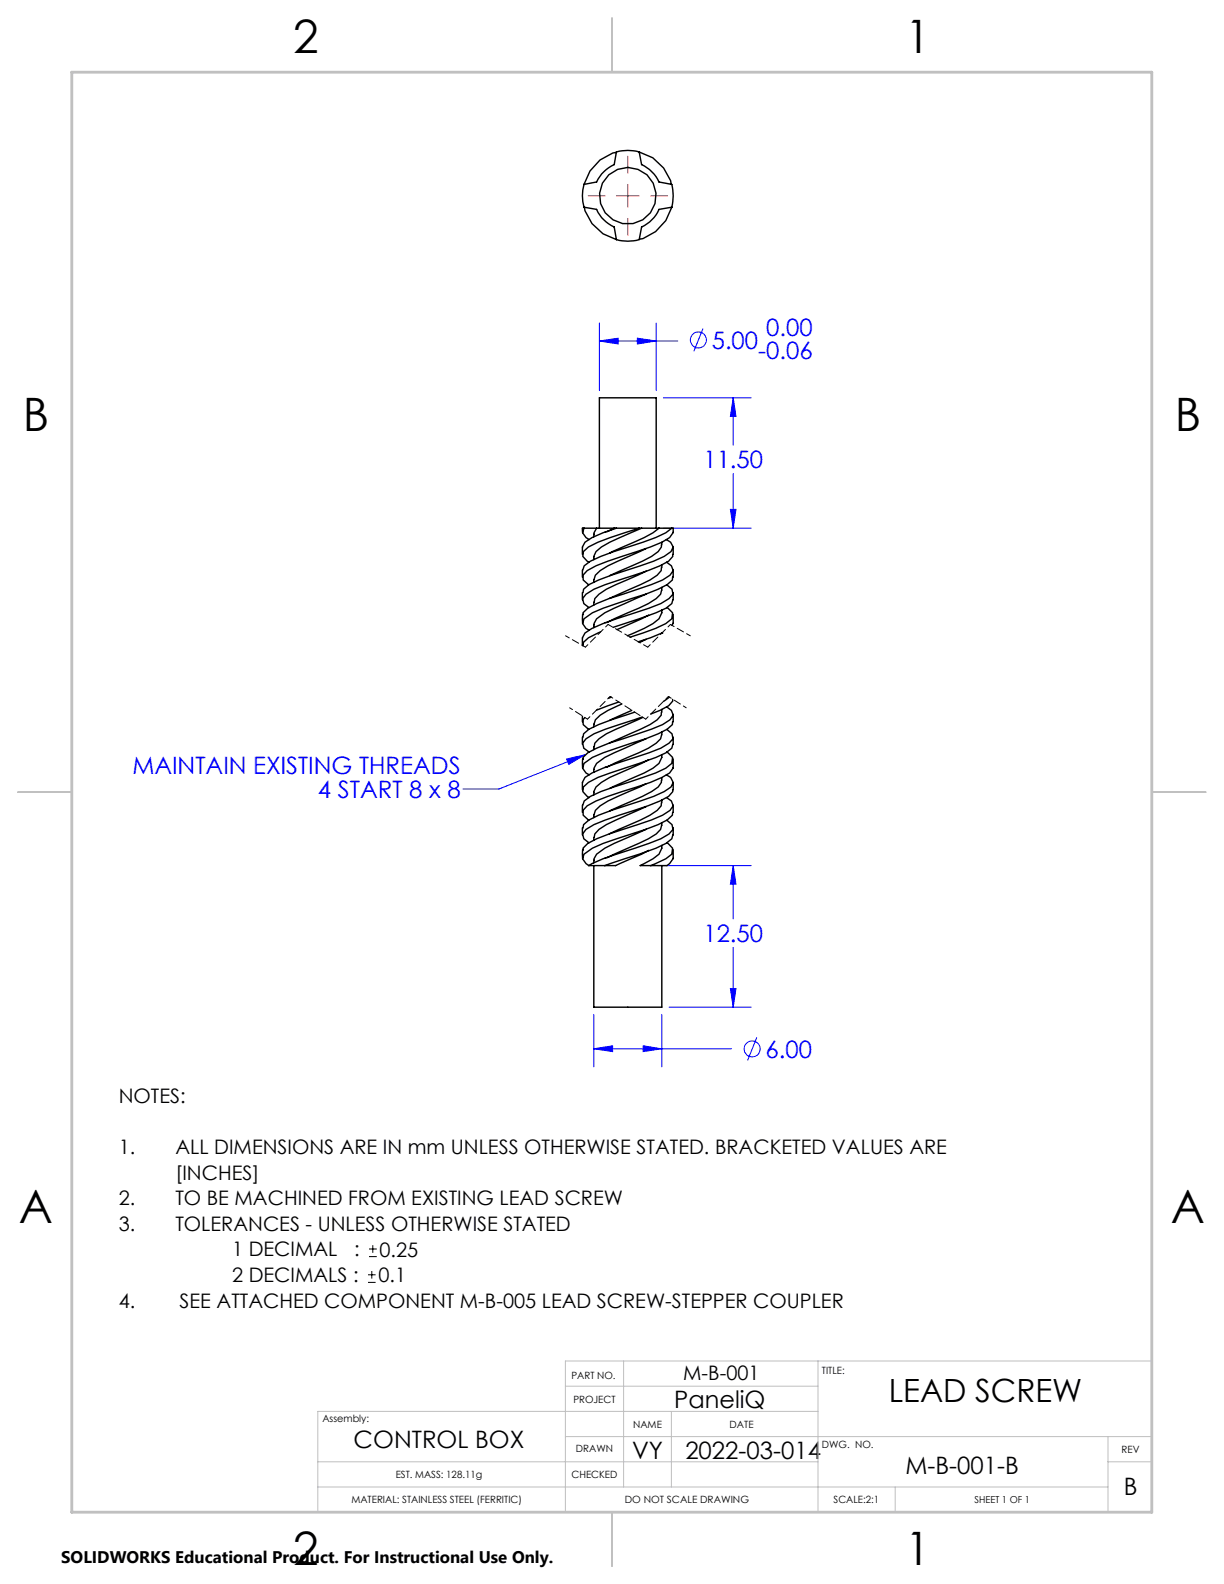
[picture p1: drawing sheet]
<svg xmlns="http://www.w3.org/2000/svg" width="216mm" height="279mm" viewBox="0 0 216 279" stroke-linecap="round" stroke-linejoin="round" font-family="sans-serif">
<g fill="none" stroke="#00f" stroke-width=".18">
<path d="M105.7 57v11.9M112.4 59.7l3.3 .4-3.3 .6zM115.7 57v11.9M124 58l-1.6 4M105.7 60.1h13.9M105.7 60.1l3.3-.4v1zM117 70.2h15.5M129.3 70.2v8.3M129.3 70.2l.5 3.2h-1zM117 93.2h15.5M128.8 89.9h1l-.5 3.3zM129.3 83.5v9.7"/>
<path d="M99.9 133.9l3.3-.8-2.9 1.7zM103.2 133.1l-15.2 6.1h-6.3M116.1 152.7h16.4M129.3 152.7v9.4M129.3 152.7l.5 3.3h-1zM104.7 178.9v9.3M116.7 178.9v9.3M118 177.7h14.5M128.8 174.4h1l-.5 3.3zM129.3 167.1v10.6M104.7 185h24.3M104.7 185l3.4-.5v1z"/>
<path d="M113.5 184.5l3.2 .5-3.2 .5zM133.5 183l-1.6 4"/>
<circle cx="123.2" cy="60" r="1.42"/>
<circle cx="132.7" cy="185" r="1.42"/>
</g>
<path d="M65.8 219.6v1.4M64.9 226.2h1.4M64.9 224.9h1.4M65.1 221.7h1.4M65.1 220.3h1.4M65.6 224.2v1.3" fill="none" stroke="#000" stroke-width=".18"/>
<path d="M107.3 110.1l-4 4M118.3 110.1l-4 4M103.6 126.8l-3.1-2M107.6 122.8l-4 4M113.9 126.8l-6.3-4M117.9 122.8l-4 4M121 124.8l-3.1-2" fill="none" stroke="#000" stroke-width=".18" stroke-dasharray="1.3 .6" stroke-dashoffset=".7"/>
<path d="M103.3 114.1l-3.5-2M121.8 112.1l-3.5-2" fill="none" stroke="#000" stroke-width=".18" stroke-dasharray="1.3 .6" stroke-dashoffset=".5"/>
<path d="M114.3 114.1l-7-4" fill="none" stroke="#000" stroke-width=".18" stroke-dasharray="1.3 .6" stroke-dashoffset=".4"/>
<path d="M103.8 34.5h3M108.7 34.5h4M110.7 27.6v3M110.7 32.5v4M110.7 38.5v3M114.8 34.5h3" fill="none" stroke="#f00" stroke-width=".18"/>
<path d="M56.1 257.8h88.2M99.7 253.4h103.5M99.7 244.5h44.6M110 240.1v22.2M118.4 249v13.3M144.3 240.1v26.6M144.3 249h-88.2v17.7M195.4 253.4v13.3M195.4 257.8h7.8M203.2 240.1h-103.5v26.6M56.1 262.3h139.3M157.9 262.3v4.4" fill="none" stroke="#c0c0c0" stroke-width=".18"/>
<path d="M108 3.2v9.5M3.1 139.7h9.6M203.2 139.7h9.5M108 266.7v9.6" fill="none" stroke="#c0c0c0" stroke-width=".25"/>
<path d="M12.7 12.7h190.5v254h-190.5z" fill="none" stroke="#c0c0c0" stroke-width=".5"/>
<g fill="#00f">
<path d="M99.9 133.9l3.3-.8-2.9 1.7z"/>
<path d="M128.8 174.4h1l-.5 3.3zM129.3 152.7l.5 3.3h-1zM105.7 60.1l3.3-.4v1zM112.4 59.7l3.3 .4-3.3 .6zM113.5 184.5l3.2 .5-3.2 .5zM104.7 185l3.4-.5v1zM128.8 89.9h1l-.5 3.3zM129.3 70.2l.5 3.2h-1z"/>
</g>
<g fill="none" stroke="#000" stroke-width=".25">
<path d="M103 32.5a7.3 7.3 0 0 0 0 4l2.2 .4a6.2 6.2 0 0 0 3.1 3.1l.4 2.3M103.1 36.6a7.6 7.6 0 0 0 5.6 5.7M108.7 26.9a7.6 7.6 0 0 0-5.7 5.6M112.7 26.8a7.6 7.6 0 0 1 5.7 5.7M112.7 26.8l.5 2.2a6.5 6.5 0 0 1 3 3.1l2.3 .4a8.3 8.3 0 0 1 0 4M112.7 26.8a7.3 7.3 0 0 0-4 0l-.4 2.2a6.4 6.4 0 0 0-3.1 3.1l-2.2 .4M118.5 36.5a7.7 7.7 0 0 1-5.7 5.7M118.5 36.5l-2.3 .4a6.4 6.4 0 0 1-3 3.1l-.5 2.3a7.3 7.3 0 0 1-4 0M103 93.2h-.3l.1 .7M103 93.2l-.2 .8 .6 .8 .5 .4M103 93.2h2.2M104.7 94.2v.5"/>
<path d="M104.7 98.2v.5M105.2 93.2l-.4 .8v.2M105.2 93.2h3.1M105.7 93.2v-23h10v23M106.8 93.8h.1M108.3 93.2h.4M108.3 93.2l-1.3 .6M108.7 93.2l-2.3 .8-2 .8-1.2 .8a2.38 2.38 0 0 0-.5 2.2M108.7 93.2h4M112.7 93.2a51.1 51.1 0 0 0-8.9 3.3l-.9 .8-.1 .8 1.1 1.1M112.7 93.2h.5M113.2 93.2l-1.9 .8a19.8 19.8 0 0 0-6.2 3.3l-.3 .9"/>
<path d="M113.2 93.2h3M113.9 96.8l-1 .5a49 49 0 0 0-7 3.3l-.9 .9-.2 .7M116.2 93.2a23.8 23.8 0 0 1-6.3 3.3l-2.3 1M116.2 93.2h2.3M116.7 96.1v.4l-.6 .8a27.4 27.4 0 0 1-6.6 3.3l-1.9 .9M116.7 95.6v.5M116.7 99.6v.5M117.5 95.2l.8 .4 .4 .9-.3 .8-1.2 .8a78.9 78.9 0 0 1-9.4 3.4l-2.2 .8-1.7 .8-1 .8-.1 .6M117.6 99.2l.8 .6 .3 .8-.5 .9-1.3 .8-2 .8-7.5 2.5-2.2 .9-1.5 .8-.9 .8 .1 .3M118.5 93.2h.2v.7M118.5 93.2l-1.1 .8a61.3 61.3 0 0 1-9.1 3.3l-4.2 1.7-1.1 .8-.2 .7M118.6 97.8l.1 .3-.8 .9a41.5 41.5 0 0 1-8.7 3.3l-4.4 1.6-1.4 .9-.6 .8 .2 .9 .9 .7"/>
<path d="M118.7 93.9l-.6 .9a33.4 33.4 0 0 1-8.4 3.3l-4.6 1.7-1.5 .8-.8 .9 .1 .8 1 .9M118.7 96.5v1.3M102.7 104.5v1.3M102.7 100.5v1.3M102.8 108.4v1.6M104.7 102.2v.5M104.7 106.2v.5M104.7 110.2v.5M105.9 111.4l-2.1 1.1-.9 .8-.1 .6M106.8 109.8h.1M113.9 112.8l-1.1 .5M114 100.8l-1.5 .7a35.7 35.7 0 0 0-6.8 3.3l-.8 .8-.1 .6"/>
<path d="M114 104.8l-7.3 3.3-1.5 1-.4 .9v.2M114.4 108.5l-5.6 2.6M116.7 100.1l-.1 .5-.7 .9a37.7 37.7 0 0 1-6.8 3.3l-1.6 .8M116.7 104.1l-.2 .7-.8 .8a42.3 42.3 0 0 1-7.4 3.5l-1.3 .7M116.7 111.7h.1M116.7 107.6v.5l-.5 1a19.8 19.8 0 0 1-5.5 3M116.7 103.6v.5M116.8 111.6l-2.1 .9-2.1 .7M117.6 103.2l.9 .7 .2 .9-.7 .8-1.4 .9-2.1 .8a88.3 88.3 0 0 0-10.1 3.5l-1.2 .9a2.38 2.38 0 0 0-.5 2.1M117.6 107.2l1 .9-.1 1-1.1 .9-1.8 .8-4.5 1.6M118.6 101.8v.5l-.9 .8-1.6 .8-2.2 .9-7.5 2.5-1.9 .8-1.5 1-.2 .9 .6 .8 .5 .4M118.7 105.8l-.2 .7-1 .8a83.6 83.6 0 0 1-9.4 3.4"/>
<path d="M118.7 109.9l-.2 .4M118.7 104.5v1.3M118.7 100.5v1.3M118.7 108.4v1.6M102.7 130v1.3M102.7 126.3v1M102.8 133.9v1.6M103.2 126.6l-.4 .4 .1 .8 1 .9M104.7 127.7v.5M104.7 131.7v.5M104.7 135.7v.5M104.7 139.7v.5"/>
<path d="M106.8 135.3h.1M107.7 122.9l-.1 .1M107.8 123l-.5 .2M109.1 123.8l-3.9 1.5M109.7 124.2a13.2 13.2 0 0 0-4.7 2.8l-.2 .7M111.4 125.3l-3.8 1.7M111.9 125.6a53.2 53.2 0 0 0-8 3l-1 .8-.1 .6M113.3 126.5l-6.5 2.1-2 .8-1.4 .9-.6 .8 .2 .9 .9 .6M113.4 126.5l-.9 .5a35.7 35.7 0 0 0-6.8 3.3l-.8 .8-.1 .6M113.9 138.3l-1 .5a44.6 44.6 0 0 0-7 3.3l-.9 .8-.2 .8M114 130.3l-7.3 3.3-1.5 1.1-.4 .8v.2M114.4 134l-6.8 3.1-1.5 .9-1 .8-.3 .9"/>
<path d="M116.7 137.6v.4l-.6 .8a29.3 29.3 0 0 1-6.6 3.3l-1.9 1M116.7 125.6l-.1 .6-.7 .8a37.7 37.7 0 0 1-6.8 3.3l-1.6 .8M116.7 129.6l-.2 .7-.8 .8a42.3 42.3 0 0 1-7.4 3.6l-1.3 .6M116.7 133.1v.5l-.5 1.1-1 .8-1.6 .8-6 2.8M116.7 125.1v.5M116.7 129.1v.5M116.7 137.2v.4M117.5 136.7l.8 .4 .4 .9-.3 .8-1.2 .8a78.9 78.9 0 0 1-9.4 3.3l-2.2 .9-1.7 .8-1 .9-.1 .5M117.6 124.7l.8 .6 .3 .9-.5 .8-1.3 .8-2 .8-7.5 2.5-2.2 .9-1.5 .8-.9 .8 .1 .3M117.6 128.7l.9 .7 .2 .9-.7 .8-1.4 .9-2.1 .8a88.3 88.3 0 0 0-10.1 3.5l-1.2 .8a2.5 2.5 0 0 0-.5 2.2M117.6 132.6l1 1-.1 1.1-1.1 .8a74.1 74.1 0 0 1-9.1 3.3l-2.3 .8-1.9 .9-1.1 .8-.2 .7M118.1 123l-1 .7"/>
<path d="M118.6 123.4l.1 .2-.8 .9-1.5 .8-1.6 .6M118.6 139.3l.1 .3-.8 .9a41.5 41.5 0 0 1-8.7 3.3l-4.4 1.7-1.4 .8-.6 .8 .2 .9 .9 .7M118.6 127.3v.5l-.9 .8-1.6 .8-2.2 .9-7.5 2.5-1.9 .8-1.5 1.1-.2 .8 .6 .8 .5 .4M118.7 131.3l-.2 .7-1 .8a91.9 91.9 0 0 1-9.9 3.5l-2.1 .8-1.7 .9-.9 .8-.1 .8 1.1 1.1M118.7 135.4l-.6 .9a31.8 31.8 0 0 1-8.4 3.3l-4.6 1.7-1.5 .8-.8 .8 .1 .9 1 .9M118.7 138v1.3M118.7 130v1.3M118.7 126v1.3M118.7 133.9v1.6M102.7 146v1.3M102.7 142v1.3M102.8 149.9v1.5"/>
<path d="M103.9 152.7h2.8M104.7 152.7v25h12v-25M104.7 143.7v.5M104.7 147.7v.5M104.7 151.7v.5M106.8 151.3h.1M114 142.3l-1.5 .6a42.3 42.3 0 0 0-6.8 3.4l-.8 .8-.1 .6M114 146.3l-1.9 .8a27.9 27.9 0 0 0-6.9 3.6l-.4 .8v.2M114.4 150l-1.2 .7-4.6 2h-1.9M116.7 141.6l-.1 .5-.7 .8a32.3 32.3 0 0 1-6.8 3.4l-1.6 .8M116.7 145.6l-.2 .7-.8 .8a50.4 50.4 0 0 1-7.4 3.6l-1.3 .6M116.7 149.1v.5l-.5 1.1-1 .8-2.3 1.2h1.9"/>
<path d="M116.7 141.1v.5M116.7 145.1v.5M117.6 140.7l.8 .6 .3 .8-.5 .8-1.3 .9-2 .8-2.4 .9a46.3 46.3 0 0 0-8.8 3.3l-.9 .8 .1 .3M117.6 144.7l.9 .8 .2 .8-.7 .8-1.4 .9-10.2 3.5-2.5 1.2M117.6 148.7l1 .9-.1 1.1-1.1 .8-2.6 1.2M118.6 143.3v.5l-.9 .8a49.1 49.1 0 0 1-8.9 3.4l-2.4 .8-1.9 .8-1.5 1.1-.2 .8 .6 .8 .5 .4M118.7 147.3l-.2 .7-1 .8a75.2 75.2 0 0 1-9.9 3.5l-.9 .4M118.7 151.4l-.6 .9-.4 .4h-2.9M118.7 146v1.3M118.7 142v1.3M118.7 149.9v1.5"/>
<circle cx="110.7" cy="34.5" r="5"/>
</g>
<g font-size="8.1">
<text x="51.7" y="9.3">2</text>
<text x="159.7" y="9.3">1</text>
<text x="4" y="76">B</text>
<text x="207.2" y="76">B</text>
<text x="3.3" y="215.7">A</text>
<text x="206.5" y="215.7">A</text>
<text x="51.7" y="276">2</text>
<text x="159.7" y="276">1</text>
</g>
<text font-size="5.6" x="156.8" y="247.3">LEAD SCREW</text>
<g font-size="4.2" fill="#00f">
<text x="135.2" y="59.2">0.00</text>
<text x="125.5" y="61.5">5.00</text>
<text x="133.7" y="63.3">-0.06</text>
<text x="124.1" y="82.6">11.50</text>
<text x="23.4" y="136.6">MAINTAIN EXISTING THREADS</text>
<text x="56.1" y="140.7">4 START 8 x 8</text>
<text x="124.1" y="166.2">12.50</text>
<text x="135" y="186.6">6.00</text>
</g>
<g font-size="4.2">
<text x="118.9" y="248.4">PaneliQ</text>
<text x="62.4" y="255.4">CONTROL BOX</text>
<text x="111.5" y="257.3">VY</text>
<text x="120.9" y="257.3">2022-03-014</text>
<text x="159.7" y="260">M-B-001-B</text>
<text x="198.2" y="263.6">B</text>
</g>
<g font-size="3.5">
<text x="20.9" y="194.5">NOTES:</text>
<text x="20.9" y="203.5">1.</text>
<text x="30.9" y="203.5">ALL DIMENSIONS ARE IN mm UNLESS OTHERWISE STATED. BRACKETED VALUES ARE</text>
<text x="30.9" y="208.1">[INCHES]</text>
<text x="20.9" y="212.6">2.</text>
<text x="30.9" y="212.6">TO BE MACHINED FROM EXISTING LEAD SCREW</text>
<text x="20.9" y="217.1">3.</text>
<text x="30.9" y="217.1">TOLERANCES - UNLESS OTHERWISE STATED</text>
<text x="40.9" y="221.6">1 DECIMAL</text>
<text x="62.5" y="221.6">:</text>
<text x="66.9" y="221.6">0.25</text>
<text x="40.9" y="226.2">2 DECIMALS :</text>
<text x="66.7" y="226.2">0.1</text>
<text x="20.9" y="230.7">4.</text>
<text x="31.7" y="230.7">SEE ATTACHED COMPONENT M-B-005 LEAD SCREW-STEPPER COUPLER</text>
<text x="120.5" y="243.5">M-B-001</text>
</g>
<text font-size="3" x="10.8" y="275.7">SOLIDWORKS Educational Product. For Instructional Use Only.</text>
<g font-size="1.8">
<text x="100.8" y="243.2">PART NO.</text>
<text x="145" y="242.3">TITLE:</text>
<text x="56.9" y="250.8">Assembly:</text>
<text x="101.1" y="247.4">PROJECT</text>
<text x="111.7" y="252">NAME</text>
<text x="128.7" y="252">DATE</text>
<text x="101.6" y="256.2">DRAWN</text>
<text x="145" y="255.4">DWG. NO.</text>
<text x="197.8" y="256.2">REV</text>
<text x="69.8" y="260.7">EST. MASS: 128.11g</text>
<text x="100.8" y="260.7">CHECKED</text>
<text x="62" y="265.1">MATERIAL: STAINLESS STEEL (FERRITIC)</text>
<text x="110.2" y="265.1">DO NOT SCALE DRAWING</text>
<text x="147" y="265.1">SCALE:2:1</text>
</g>
<text font-size="1.7" x="171.9" y="265">SHEET 1 OF 1</text>
</svg>
